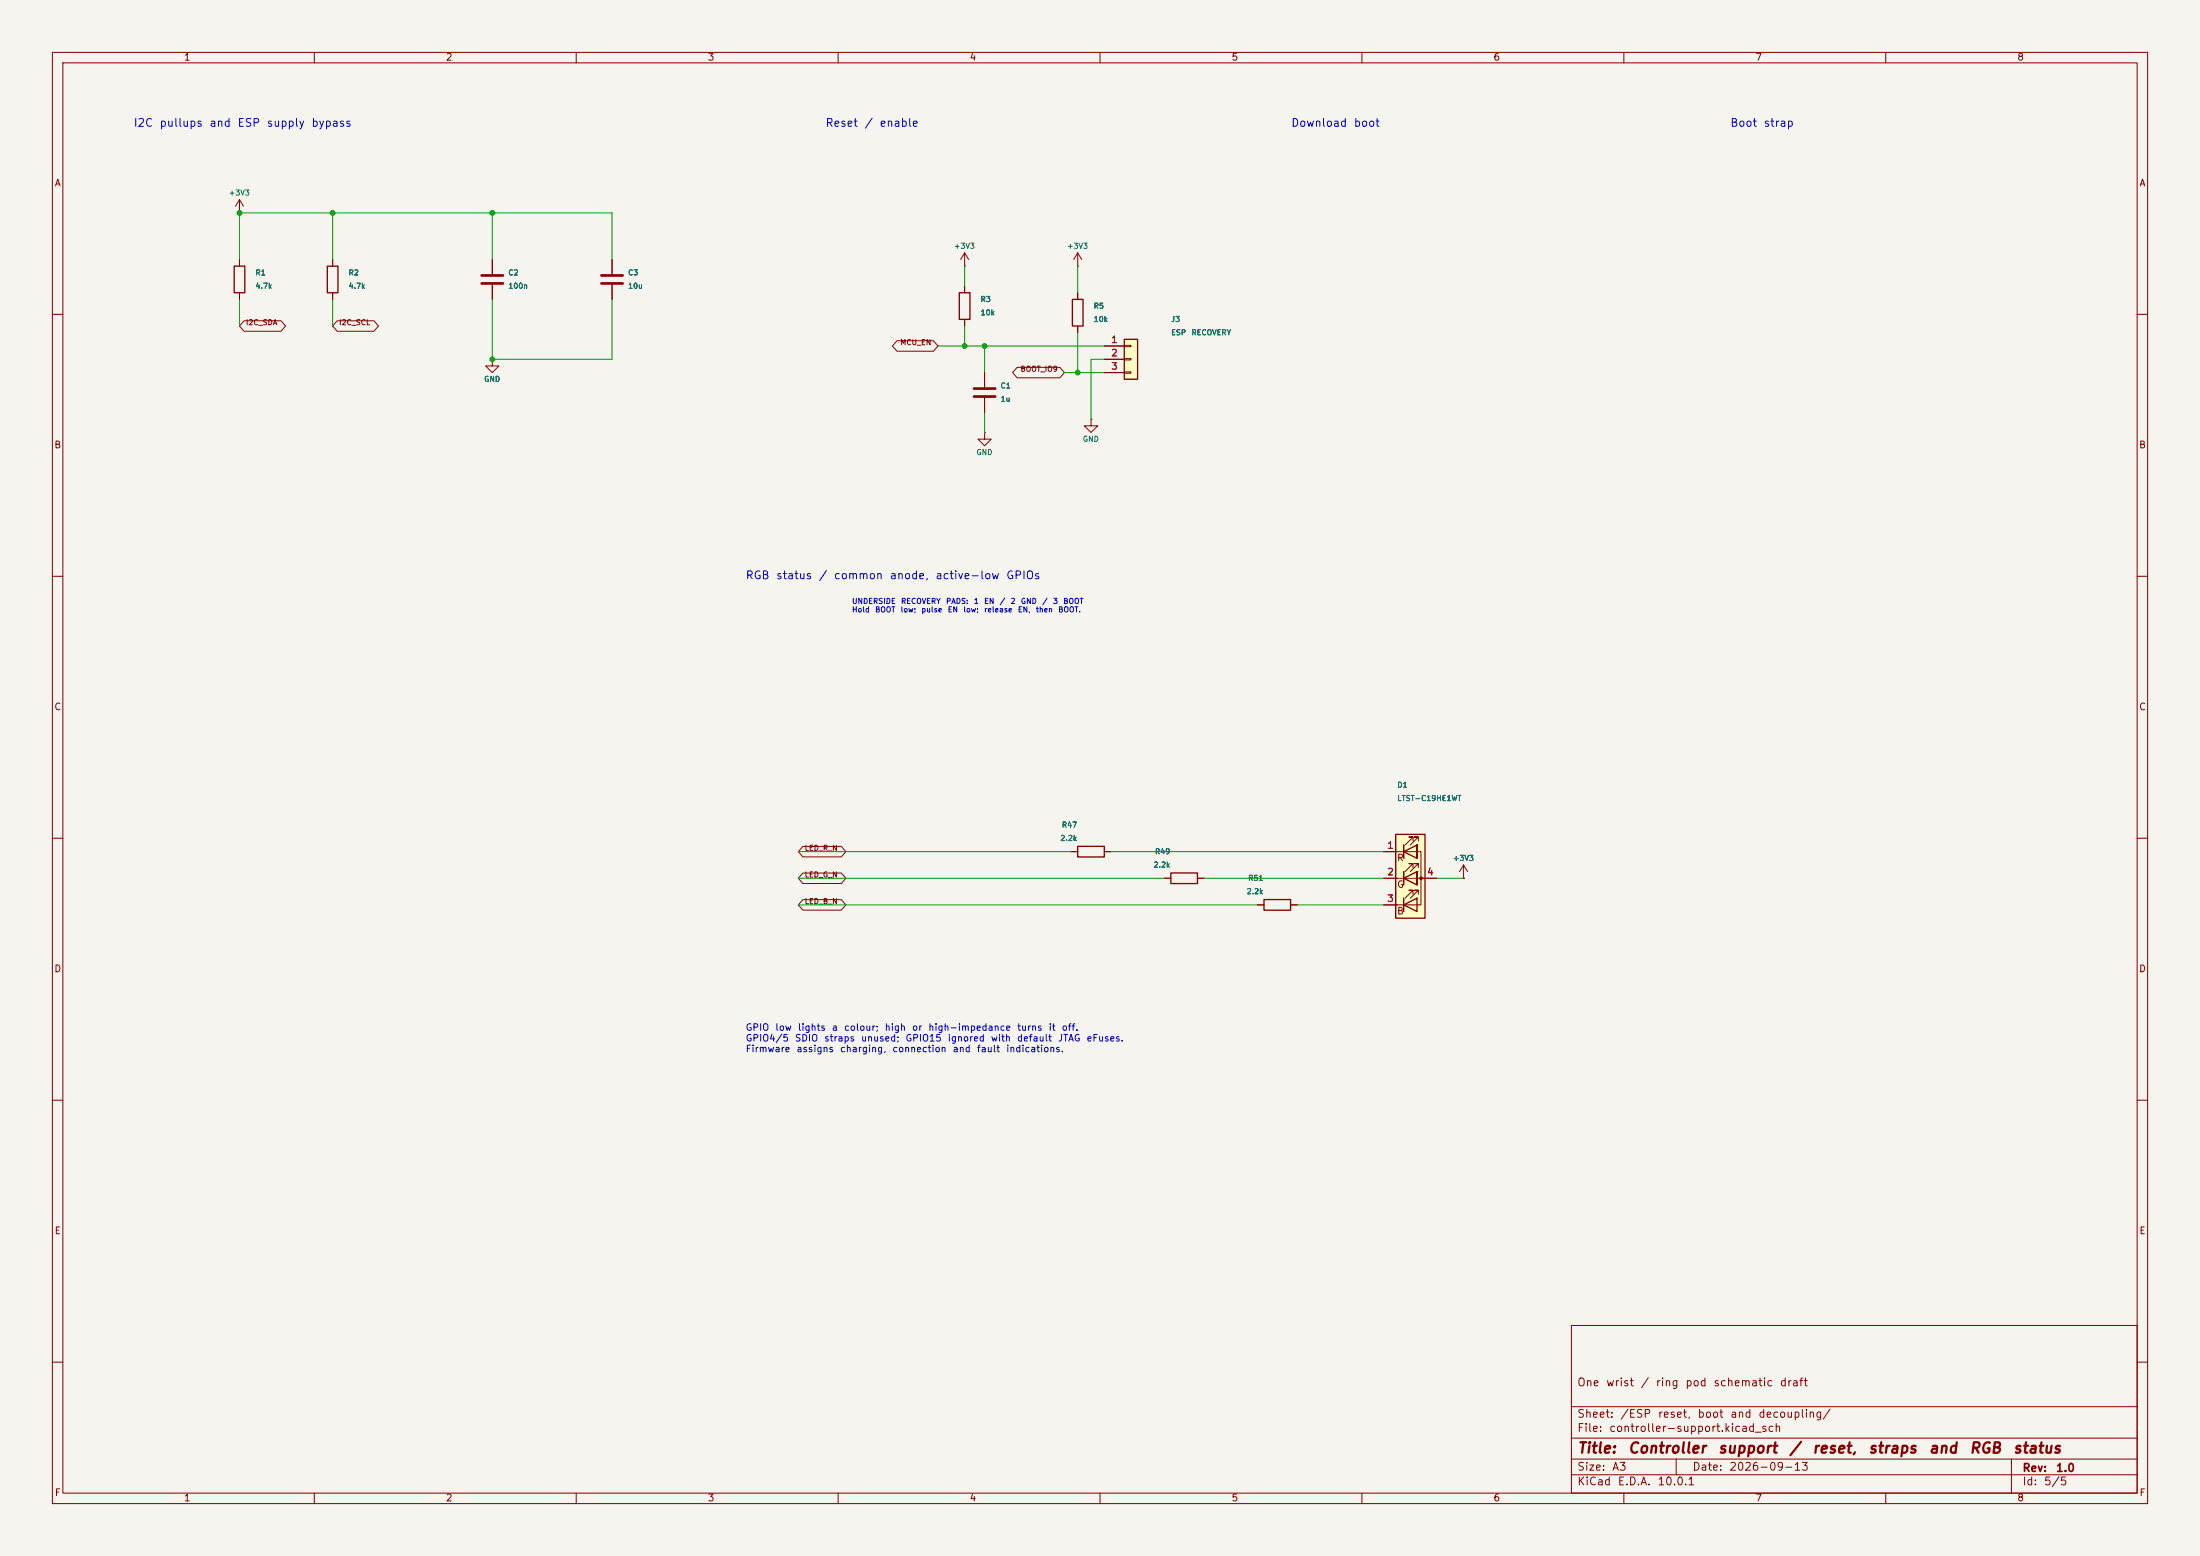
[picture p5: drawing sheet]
(kicad_sch
 (version 20260306)
 (generator "eeschema")
 (generator_version "10.0")
 (paper "A3")
 (title_block
  (title "Controller support / reset, straps and RGB status")
  (date "2026-09-13")
  (rev "1.0")
  (comment 1 "One wrist / ring pod schematic draft"))
 (lib_symbols
  (symbol "Connector_Generic:Conn_01x03"
   (pin_names
    (offset 1.016) (hide yes)) (exclude_from_sim no) (in_bom yes) (on_board yes)
   (in_pos_files yes)
   (duplicate_pin_numbers_are_jumpers no)
   (property "Reference" "J" (at 0 5.08 0) (show_name no) (do_not_autoplace no) (effects (font (size 1.27 1.27))))
   (property "Value" "Conn_01x03" (at 0 -5.08 0) (show_name no) (do_not_autoplace no) (effects (font (size 1.27 1.27))))
   (property "Footprint" "" (at 0 0 0) (show_name no) (do_not_autoplace no) (hide yes) (effects (font (size 1.27 1.27))))
   (property "Datasheet" "" (at 0 0 0) (show_name no) (do_not_autoplace no) (hide yes) (effects (font (size 1.27 1.27))))
   (property "Description" "Generic connector, single row, 01x03, script generated (kicad-library-utils/schlib/autogen/connector/)" (at 0 0 0) (show_name no) (do_not_autoplace no) (hide yes) (effects (font (size 1.27 1.27))))
   (symbol "Conn_01x03_1_1"
    (rectangle (start -1.27 3.81) (end 1.27 -3.81) (stroke (width 0.254) (type default)) (fill (type background)))
    (rectangle (start -1.27 2.667) (end 0 2.413) (stroke (width 0.1524) (type default)) (fill (type none)))
    (rectangle (start -1.27 0.127) (end 0 -0.127) (stroke (width 0.1524) (type default)) (fill (type none)))
    (rectangle (start -1.27 -2.413) (end 0 -2.667) (stroke (width 0.1524) (type default)) (fill (type none)))
    (pin passive line (at -5.08 2.54 0) (length 3.81) (name "Pin_1" (effects (font (size 1.27 1.27)))) (number "1" (effects (font (size 1.27 1.27)))))
    (pin passive line (at -5.08 0 0) (length 3.81) (name "Pin_2" (effects (font (size 1.27 1.27)))) (number "2" (effects (font (size 1.27 1.27)))))
    (pin passive line (at -5.08 -2.54 0) (length 3.81) (name "Pin_3" (effects (font (size 1.27 1.27)))) (number "3" (effects (font (size 1.27 1.27))))))
   (embedded_fonts no))
  (symbol "Device:C"
   (pin_numbers (hide yes))
   (pin_names
    (offset 0.254)) (exclude_from_sim no) (in_bom yes) (on_board yes)
   (in_pos_files yes)
   (duplicate_pin_numbers_are_jumpers no)
   (property "Reference" "C" (at 0.635 2.54 0) (show_name no) (do_not_autoplace no) (effects (font (size 1.27 1.27)) (justify left)))
   (property "Value" "C" (at 0.635 -2.54 0) (show_name no) (do_not_autoplace no) (effects (font (size 1.27 1.27)) (justify left)))
   (property "Footprint" "" (at 0.9652 -3.81 0) (show_name no) (do_not_autoplace no) (hide yes) (effects (font (size 1.27 1.27))))
   (property "Datasheet" "" (at 0 0 0) (show_name no) (do_not_autoplace no) (hide yes) (effects (font (size 1.27 1.27))))
   (property "Description" "Unpolarized capacitor" (at 0 0 0) (show_name no) (do_not_autoplace no) (hide yes) (effects (font (size 1.27 1.27))))
   (symbol "C_0_1"
    (polyline (pts (xy -2.032 0.762) (xy 2.032 0.762)) (stroke (width 0.508) (type default)) (fill (type none)))
    (polyline (pts (xy -2.032 -0.762) (xy 2.032 -0.762)) (stroke (width 0.508) (type default)) (fill (type none))))
   (symbol "C_1_1"
    (pin passive line (at 0 3.81 270) (length 2.794) (name "" (effects (font (size 1.27 1.27)))) (number "1" (effects (font (size 1.27 1.27)))))
    (pin passive line (at 0 -3.81 90) (length 2.794) (name "" (effects (font (size 1.27 1.27)))) (number "2" (effects (font (size 1.27 1.27))))))
   (embedded_fonts no))
  (symbol "Device:LED_RGBA"
   (pin_names
    (offset 0) (hide yes)) (exclude_from_sim no) (in_bom yes) (on_board yes)
   (in_pos_files yes)
   (duplicate_pin_numbers_are_jumpers no)
   (property "Reference" "D" (at 0 9.398 0) (show_name no) (do_not_autoplace no) (effects (font (size 1.27 1.27))))
   (property "Value" "LED_RGBA" (at 0 -8.89 0) (show_name no) (do_not_autoplace no) (effects (font (size 1.27 1.27))))
   (property "Footprint" "" (at 0 -1.27 0) (show_name no) (do_not_autoplace no) (hide yes) (effects (font (size 1.27 1.27))))
   (property "Datasheet" "" (at 0 -1.27 0) (show_name no) (do_not_autoplace no) (hide yes) (effects (font (size 1.27 1.27))))
   (property "Description" "RGB LED, red/green/blue/anode" (at 0 0 0) (show_name no) (do_not_autoplace no) (hide yes) (effects (font (size 1.27 1.27))))
   (symbol "LED_RGBA_0_0"
    (text "R" (at -1.905 3.81 0) (effects (font (size 1.27 1.27))))
    (text "G" (at -1.905 -1.27 0) (effects (font (size 1.27 1.27))))
    (text "B" (at -1.905 -6.35 0) (effects (font (size 1.27 1.27)))))
   (symbol "LED_RGBA_0_1"
    (polyline (pts (xy -1.27 6.35) (xy -1.27 3.81)) (stroke (width 0.254) (type default)) (fill (type none)))
    (polyline (pts (xy -1.27 6.35) (xy -1.27 3.81) (xy -1.27 3.81)) (stroke (width 0) (type default)) (fill (type none)))
    (polyline (pts (xy -1.27 5.08) (xy -2.54 5.08)) (stroke (width 0) (type default)) (fill (type none)))
    (polyline (pts (xy -1.27 5.08) (xy 1.27 5.08)) (stroke (width 0) (type default)) (fill (type none)))
    (polyline (pts (xy -1.27 1.27) (xy -1.27 -1.27)) (stroke (width 0.254) (type default)) (fill (type none)))
    (polyline (pts (xy -1.27 1.27) (xy -1.27 -1.27) (xy -1.27 -1.27)) (stroke (width 0) (type default)) (fill (type none)))
    (polyline (pts (xy -1.27 0) (xy -2.54 0)) (stroke (width 0) (type default)) (fill (type none)))
    (polyline (pts (xy -1.27 -3.81) (xy -1.27 -6.35)) (stroke (width 0.254) (type default)) (fill (type none)))
    (polyline (pts (xy -1.27 -5.08) (xy -2.54 -5.08)) (stroke (width 0) (type default)) (fill (type none)))
    (polyline (pts (xy -1.27 -5.08) (xy 1.27 -5.08)) (stroke (width 0) (type default)) (fill (type none)))
    (polyline (pts (xy -1.016 6.35) (xy 0.508 7.874) (xy -0.254 7.874) (xy 0.508 7.874) (xy 0.508 7.112)) (stroke (width 0) (type default)) (fill (type none)))
    (polyline (pts (xy -1.016 1.27) (xy 0.508 2.794) (xy -0.254 2.794) (xy 0.508 2.794) (xy 0.508 2.032)) (stroke (width 0) (type default)) (fill (type none)))
    (polyline (pts (xy -1.016 -3.81) (xy 0.508 -2.286) (xy -0.254 -2.286) (xy 0.508 -2.286) (xy 0.508 -3.048)) (stroke (width 0) (type default)) (fill (type none)))
    (polyline (pts (xy 0 6.35) (xy 1.524 7.874) (xy 0.762 7.874) (xy 1.524 7.874) (xy 1.524 7.112)) (stroke (width 0) (type default)) (fill (type none)))
    (polyline (pts (xy 0 1.27) (xy 1.524 2.794) (xy 0.762 2.794) (xy 1.524 2.794) (xy 1.524 2.032)) (stroke (width 0) (type default)) (fill (type none)))
    (polyline (pts (xy 0 -3.81) (xy 1.524 -2.286) (xy 0.762 -2.286) (xy 1.524 -2.286) (xy 1.524 -3.048)) (stroke (width 0) (type default)) (fill (type none)))
    (polyline (pts (xy 1.27 6.35) (xy 1.27 3.81) (xy -1.27 5.08) (xy 1.27 6.35)) (stroke (width 0.254) (type default)) (fill (type none)))
    (rectangle (start 1.27 6.35) (end 1.27 6.35) (stroke (width 0) (type default)) (fill (type none)))
    (rectangle (start 1.27 3.81) (end 1.27 6.35) (stroke (width 0) (type default)) (fill (type none)))
    (polyline (pts (xy 1.27 1.27) (xy 1.27 -1.27) (xy -1.27 0) (xy 1.27 1.27)) (stroke (width 0.254) (type default)) (fill (type none)))
    (rectangle (start 1.27 1.27) (end 1.27 1.27) (stroke (width 0) (type default)) (fill (type none)))
    (polyline (pts (xy 1.27 0) (xy -1.27 0)) (stroke (width 0) (type default)) (fill (type none)))
    (polyline (pts (xy 1.27 0) (xy 2.54 0)) (stroke (width 0) (type default)) (fill (type none)))
    (rectangle (start 1.27 -1.27) (end 1.27 1.27) (stroke (width 0) (type default)) (fill (type none)))
    (polyline (pts (xy 1.27 -3.81) (xy 1.27 -6.35) (xy -1.27 -5.08) (xy 1.27 -3.81)) (stroke (width 0.254) (type default)) (fill (type none)))
    (polyline (pts (xy 1.27 -5.08) (xy 2.032 -5.08) (xy 2.032 5.08) (xy 1.27 5.08)) (stroke (width 0) (type default)) (fill (type none)))
    (circle (center 2.032 0) (radius 0.254) (stroke (width 0) (type default)) (fill (type outline)))
    (rectangle (start 2.794 8.382) (end -2.794 -7.62) (stroke (width 0.254) (type default)) (fill (type background))))
   (symbol "LED_RGBA_1_1"
    (pin passive line (at -5.08 5.08 0) (length 2.54) (name "RK" (effects (font (size 1.27 1.27)))) (number "1" (effects (font (size 1.27 1.27)))))
    (pin passive line (at -5.08 0 0) (length 2.54) (name "GK" (effects (font (size 1.27 1.27)))) (number "2" (effects (font (size 1.27 1.27)))))
    (pin passive line (at -5.08 -5.08 0) (length 2.54) (name "BK" (effects (font (size 1.27 1.27)))) (number "3" (effects (font (size 1.27 1.27)))))
    (pin passive line (at 5.08 0 180) (length 2.54) (name "A" (effects (font (size 1.27 1.27)))) (number "4" (effects (font (size 1.27 1.27))))))
   (embedded_fonts no))
  (symbol "Device:R"
   (pin_numbers (hide yes))
   (pin_names
    (offset 0)) (exclude_from_sim no) (in_bom yes) (on_board yes)
   (in_pos_files yes)
   (duplicate_pin_numbers_are_jumpers no)
   (property "Reference" "R" (at 2.032 0 90) (show_name no) (do_not_autoplace no) (effects (font (size 1.27 1.27))))
   (property "Value" "R" (at 0 0 90) (show_name no) (do_not_autoplace no) (effects (font (size 1.27 1.27))))
   (property "Footprint" "" (at -1.778 0 90) (show_name no) (do_not_autoplace no) (hide yes) (effects (font (size 1.27 1.27))))
   (property "Datasheet" "" (at 0 0 0) (show_name no) (do_not_autoplace no) (hide yes) (effects (font (size 1.27 1.27))))
   (property "Description" "Resistor" (at 0 0 0) (show_name no) (do_not_autoplace no) (hide yes) (effects (font (size 1.27 1.27))))
   (symbol "R_0_1"
    (rectangle (start -1.016 -2.54) (end 1.016 2.54) (stroke (width 0.254) (type default)) (fill (type none))))
   (symbol "R_1_1"
    (pin passive line (at 0 3.81 270) (length 1.27) (name "" (effects (font (size 1.27 1.27)))) (number "1" (effects (font (size 1.27 1.27)))))
    (pin passive line (at 0 -3.81 90) (length 1.27) (name "" (effects (font (size 1.27 1.27)))) (number "2" (effects (font (size 1.27 1.27))))))
   (embedded_fonts no))
  (symbol "Switch:SW_Push"
   (pin_numbers (hide yes))
   (pin_names
    (offset 1.016) (hide yes)) (exclude_from_sim no) (in_bom yes) (on_board yes)
   (in_pos_files yes)
   (duplicate_pin_numbers_are_jumpers no)
   (property "Reference" "SW" (at 1.27 2.54 0) (show_name no) (do_not_autoplace no) (effects (font (size 1.27 1.27)) (justify left)))
   (property "Value" "SW_Push" (at 0 -1.524 0) (show_name no) (do_not_autoplace no) (effects (font (size 1.27 1.27))))
   (property "Footprint" "" (at 0 5.08 0) (show_name no) (do_not_autoplace no) (hide yes) (effects (font (size 1.27 1.27))))
   (property "Datasheet" "" (at 0 5.08 0) (show_name no) (do_not_autoplace no) (hide yes) (effects (font (size 1.27 1.27))))
   (property "Description" "Push button switch, generic, two pins" (at 0 0 0) (show_name no) (do_not_autoplace no) (hide yes) (effects (font (size 1.27 1.27))))
   (symbol "SW_Push_0_1"
    (circle (center -2.032 0) (radius 0.508) (stroke (width 0) (type default)) (fill (type none)))
    (polyline (pts (xy 0 1.27) (xy 0 3.048)) (stroke (width 0) (type default)) (fill (type none)))
    (circle (center 2.032 0) (radius 0.508) (stroke (width 0) (type default)) (fill (type none)))
    (polyline (pts (xy 2.54 1.27) (xy -2.54 1.27)) (stroke (width 0) (type default)) (fill (type none)))
    (pin passive line (at -5.08 0 0) (length 2.54) (name "1" (effects (font (size 1.27 1.27)))) (number "1" (effects (font (size 1.27 1.27)))))
    (pin passive line (at 5.08 0 180) (length 2.54) (name "2" (effects (font (size 1.27 1.27)))) (number "2" (effects (font (size 1.27 1.27))))))
   (embedded_fonts no))
  (symbol "power:+3V3"
   (power global)
   (pin_numbers (hide yes))
   (pin_names
    (offset 0) (hide yes)) (exclude_from_sim no) (in_bom yes) (on_board yes)
   (in_pos_files yes)
   (duplicate_pin_numbers_are_jumpers no)
   (property "Reference" "#PWR" (at 0 -3.81 0) (show_name no) (do_not_autoplace no) (hide yes) (effects (font (size 1.27 1.27))))
   (property "Value" "+3V3" (at 0 3.556 0) (show_name no) (do_not_autoplace no) (effects (font (size 1.27 1.27))))
   (property "Footprint" "" (at 0 0 0) (show_name no) (do_not_autoplace no) (hide yes) (effects (font (size 1.27 1.27))))
   (property "Datasheet" "" (at 0 0 0) (show_name no) (do_not_autoplace no) (hide yes) (effects (font (size 1.27 1.27))))
   (property "Description" "Power symbol creates a global label with name \"+3V3\"" (at 0 0 0) (show_name no) (do_not_autoplace no) (hide yes) (effects (font (size 1.27 1.27))))
   (symbol "+3V3_0_1"
    (polyline (pts (xy -0.762 1.27) (xy 0 2.54)) (stroke (width 0) (type default)) (fill (type none)))
    (polyline (pts (xy 0 2.54) (xy 0.762 1.27)) (stroke (width 0) (type default)) (fill (type none)))
    (polyline (pts (xy 0 0) (xy 0 2.54)) (stroke (width 0) (type default)) (fill (type none))))
   (symbol "+3V3_1_1"
    (pin power_in line (at 0 0 90) (length 0) (name "" (effects (font (size 1.27 1.27)))) (number "1" (effects (font (size 1.27 1.27))))))
   (embedded_fonts no))
  (symbol "power:GND"
   (power global)
   (pin_numbers (hide yes))
   (pin_names
    (offset 0) (hide yes)) (exclude_from_sim no) (in_bom yes) (on_board yes)
   (in_pos_files yes)
   (duplicate_pin_numbers_are_jumpers no)
   (property "Reference" "#PWR" (at 0 -6.35 0) (show_name no) (do_not_autoplace no) (hide yes) (effects (font (size 1.27 1.27))))
   (property "Value" "GND" (at 0 -3.81 0) (show_name no) (do_not_autoplace no) (effects (font (size 1.27 1.27))))
   (property "Footprint" "" (at 0 0 0) (show_name no) (do_not_autoplace no) (hide yes) (effects (font (size 1.27 1.27))))
   (property "Datasheet" "" (at 0 0 0) (show_name no) (do_not_autoplace no) (hide yes) (effects (font (size 1.27 1.27))))
   (property "Description" "Power symbol creates a global label with name \"GND\" , ground" (at 0 0 0) (show_name no) (do_not_autoplace no) (hide yes) (effects (font (size 1.27 1.27))))
   (symbol "GND_0_1"
    (polyline (pts (xy 0 0) (xy 0 -1.27) (xy 1.27 -1.27) (xy 0 -2.54) (xy -1.27 -1.27) (xy 0 -1.27)) (stroke (width 0) (type default)) (fill (type none))))
   (symbol "GND_1_1"
    (pin power_in line (at 0 0 270) (length 0) (name "" (effects (font (size 1.27 1.27)))) (number "1" (effects (font (size 1.27 1.27))))))
   (embedded_fonts no)))
 (text "RGB status / common anode, active-low GPIOs"
  (exclude_from_sim no)
  (at 142.24 109.22 0)
  (effects (font (size 1.5 1.5)) (justify left top)))
 (text "I2C pullups and ESP supply bypass"
  (exclude_from_sim no)
  (at 25.4 22.86 0)
  (effects (font (size 1.5 1.5)) (justify left top)))
 (text "Boot strap"
  (exclude_from_sim no)
  (at 330.2 22.86 0)
  (effects (font (size 1.5 1.5)) (justify left top)))
 (text "UNDERSIDE RECOVERY PADS: 1 EN / 2 GND / 3 BOOT\nHold BOOT low; pulse EN low; release EN, then BOOT."
  (exclude_from_sim no)
  (at 162.56 114.3 0)
  (effects (font (size 1 1)) (justify left top)))
 (text "GPIO low lights a colour; high or high-impedance turns it off.\nGPIO4/5 SDIO straps unused; GPIO15 ignored with default JTAG eFuses.\nFirmware assigns charging, connection and fault indications."
  (exclude_from_sim no)
  (at 142.24 195.58 0)
  (effects (font (size 1.27 1.27)) (justify left top)))
 (text "Reset / enable"
  (exclude_from_sim no)
  (at 157.48 22.86 0)
  (effects (font (size 1.5 1.5)) (justify left top)))
 (text "Download boot"
  (exclude_from_sim no)
  (at 246.38 22.86 0)
  (effects (font (size 1.5 1.5)) (justify left top)))
 (junction
  (at 93.98 40.64)
  (diameter 0)
  (color 0 0 0 0))
 (junction
  (at 184.15 66.04)
  (diameter 0)
  (color 0 0 0 0))
 (junction
  (at 63.5 40.64)
  (diameter 0)
  (color 0 0 0 0))
 (junction
  (at 187.96 66.04)
  (diameter 0)
  (color 0 0 0 0))
 (junction
  (at 205.74 71.12)
  (diameter 0)
  (color 0 0 0 0))
 (junction
  (at 45.72 40.64)
  (diameter 0)
  (color 0 0 0 0))
 (junction
  (at 93.98 68.58)
  (diameter 0)
  (color 0 0 0 0))
 (wire
  (pts (xy 247.65 172.72) (xy 264.16 172.72))
  (stroke (width 0) (type default)))
 (wire
  (pts (xy 45.72 49.53) (xy 45.72 40.64))
  (stroke (width 0) (type default)))
 (wire
  (pts (xy 205.74 55.88) (xy 205.74 50.8))
  (stroke (width 0) (type default)))
 (wire
  (pts (xy 63.5 49.53) (xy 63.5 40.64))
  (stroke (width 0) (type default)))
 (wire
  (pts (xy 45.72 40.64) (xy 63.5 40.64))
  (stroke (width 0) (type default)))
 (wire
  (pts (xy 222.25 167.64) (xy 152.4 167.64))
  (stroke (width 0) (type default)))
 (wire
  (pts (xy 229.87 167.64) (xy 264.16 167.64))
  (stroke (width 0) (type default)))
 (wire
  (pts (xy 274.32 167.64) (xy 279.4 167.64))
  (stroke (width 0) (type default)))
 (wire
  (pts (xy 63.5 40.64) (xy 93.98 40.64))
  (stroke (width 0) (type default)))
 (wire
  (pts (xy 205.74 71.12) (xy 210.82 71.12))
  (stroke (width 0) (type default)))
 (wire
  (pts (xy 116.84 57.15) (xy 116.84 68.58))
  (stroke (width 0) (type default)))
 (wire
  (pts (xy 93.98 68.58) (xy 116.84 68.58))
  (stroke (width 0) (type default)))
 (wire
  (pts (xy 204.47 162.56) (xy 152.4 162.56))
  (stroke (width 0) (type default)))
 (wire
  (pts (xy 45.72 57.15) (xy 45.72 62.23))
  (stroke (width 0) (type default)))
 (wire
  (pts (xy 63.5 57.15) (xy 63.5 62.23))
  (stroke (width 0) (type default)))
 (wire
  (pts (xy 184.15 62.23) (xy 184.15 66.04))
  (stroke (width 0) (type default)))
 (wire
  (pts (xy 240.03 172.72) (xy 152.4 172.72))
  (stroke (width 0) (type default)))
 (wire
  (pts (xy 203.2 71.12) (xy 205.74 71.12))
  (stroke (width 0) (type default)))
 (wire
  (pts (xy 208.28 68.58) (xy 208.28 80.01))
  (stroke (width 0) (type default)))
 (wire
  (pts (xy 93.98 40.64) (xy 116.84 40.64))
  (stroke (width 0) (type default)))
 (wire
  (pts (xy 184.15 66.04) (xy 210.82 66.04))
  (stroke (width 0) (type default)))
 (wire
  (pts (xy 184.15 54.61) (xy 184.15 50.8))
  (stroke (width 0) (type default)))
 (wire
  (pts (xy 210.82 68.58) (xy 208.28 68.58))
  (stroke (width 0) (type default)))
 (wire
  (pts (xy 205.74 63.5) (xy 205.74 71.12))
  (stroke (width 0) (type default)))
 (wire
  (pts (xy 187.96 66.04) (xy 187.96 71.12))
  (stroke (width 0) (type default)))
 (wire
  (pts (xy 187.96 78.74) (xy 187.96 82.55))
  (stroke (width 0) (type default)))
 (wire
  (pts (xy 93.98 49.53) (xy 93.98 40.64))
  (stroke (width 0) (type default)))
 (wire
  (pts (xy 116.84 49.53) (xy 116.84 40.64))
  (stroke (width 0) (type default)))
 (wire
  (pts (xy 212.09 162.56) (xy 264.16 162.56))
  (stroke (width 0) (type default)))
 (wire
  (pts (xy 179.07 66.04) (xy 184.15 66.04))
  (stroke (width 0) (type default)))
 (wire
  (pts (xy 93.98 57.15) (xy 93.98 68.58))
  (stroke (width 0) (type default)))
 (global_label "MCU_EN"
  (shape bidirectional)
  (at 179.07 66.04 180)
  (effects (font (size 1 1)) (justify right bottom))
  (property "Intersheetrefs" "${INTERSHEET_REFS}" (at 179.07 66.04 0) (hide yes) (show_name no) (do_not_autoplace no) (effects (font (size 1.27 1.27)) (justify left))))
 (global_label "I2C_SDA"
  (shape bidirectional)
  (at 45.72 62.23 0)
  (effects (font (size 1 1)) (justify left bottom))
  (property "Intersheetrefs" "${INTERSHEET_REFS}" (at 45.72 62.23 0) (hide yes) (show_name no) (do_not_autoplace no) (effects (font (size 1.27 1.27)))))
 (global_label "I2C_SCL"
  (shape bidirectional)
  (at 63.5 62.23 0)
  (effects (font (size 1 1)) (justify left bottom))
  (property "Intersheetrefs" "${INTERSHEET_REFS}" (at 63.5 62.23 0) (hide yes) (show_name no) (do_not_autoplace no) (effects (font (size 1.27 1.27)))))
 (global_label "LED_B_N"
  (shape bidirectional)
  (at 152.4 172.72 0)
  (effects (font (size 1 1)) (justify left bottom))
  (property "Intersheetrefs" "${INTERSHEET_REFS}" (at 152.4 172.72 0) (hide yes) (show_name no) (do_not_autoplace no) (effects (font (size 1.27 1.27)))))
 (global_label "LED_R_N"
  (shape bidirectional)
  (at 152.4 162.56 0)
  (effects (font (size 1 1)) (justify left bottom))
  (property "Intersheetrefs" "${INTERSHEET_REFS}" (at 152.4 162.56 0) (hide yes) (show_name no) (do_not_autoplace no) (effects (font (size 1.27 1.27)))))
 (global_label "LED_G_N"
  (shape bidirectional)
  (at 152.4 167.64 0)
  (effects (font (size 1 1)) (justify left bottom))
  (property "Intersheetrefs" "${INTERSHEET_REFS}" (at 152.4 167.64 0) (hide yes) (show_name no) (do_not_autoplace no) (effects (font (size 1.27 1.27)))))
 (global_label "BOOT_IO9"
  (shape bidirectional)
  (at 203.2 71.12 180)
  (effects (font (size 1 1)) (justify right bottom))
  (property "Intersheetrefs" "${INTERSHEET_REFS}" (at 203.2 71.12 0) (hide yes) (show_name no) (do_not_autoplace no) (effects (font (size 1.27 1.27)) (justify left))))
 (symbol
  (lib_id "power:GND")
  (at 208.28 80.01 0)
  (unit 1)
  (body_style 1)
  (exclude_from_sim no)
  (in_bom no)
  (on_board yes)
  (in_pos_files yes)
  (dnp no)
  (property "Reference" "#PWR030016" (at 208.28 80.01 0) (hide yes) (show_name no) (do_not_autoplace no) (effects (font (size 1 1))))
  (property "Value" "GND" (at 208.28 83.82 0) (show_name no) (do_not_autoplace no) (effects (font (size 1 1))))
  (property "Footprint" "" (at 208.28 80.01 0) (show_name no) (do_not_autoplace no) (effects (font (size 1.27 1.27))))
  (property "Datasheet" "" (at 208.28 80.01 0) (show_name no) (do_not_autoplace no) (effects (font (size 1.27 1.27))))
  (property "Description" "" (at 208.28 80.01 0) (show_name no) (do_not_autoplace no) (effects (font (size 1.27 1.27))))
  (pin "1"))
 (symbol
  (lib_id "Device:C")
  (at 93.98 53.34 0)
  (unit 1)
  (body_style 1)
  (exclude_from_sim no)
  (in_bom yes)
  (on_board yes)
  (in_pos_files yes)
  (dnp no)
  (property "Reference" "C2" (at 96.98 52.07 0) (show_name no) (do_not_autoplace no) (effects (font (size 1 1)) (justify left)))
  (property "Value" "100n" (at 96.98 54.61 0) (show_name no) (do_not_autoplace no) (effects (font (size 1 1)) (justify left)))
  (property "Footprint" "Capacitor_SMD:C_0402_1005Metric" (at 44.45 115.57 0) (hide yes) (show_name no) (do_not_autoplace no) (effects (font (size 1 1))))
  (property "Datasheet" "" (at 44.45 115.57 0) (hide yes) (show_name no) (do_not_autoplace no) (effects (font (size 1 1))))
  (property "Description" "" (at 40.64 114.3 0) (show_name no) (do_not_autoplace no) (effects (font (size 1.27 1.27))))
  (pin "1")
  (pin "2"))
 (symbol
  (lib_id "Device:R")
  (at 45.72 53.34 0)
  (unit 1)
  (body_style 1)
  (exclude_from_sim no)
  (in_bom yes)
  (on_board yes)
  (in_pos_files yes)
  (dnp no)
  (property "Reference" "R1" (at 48.72 52.07 0) (show_name no) (do_not_autoplace no) (effects (font (size 1 1)) (justify left)))
  (property "Value" "4.7k" (at 48.72 54.61 0) (show_name no) (do_not_autoplace no) (effects (font (size 1 1)) (justify left)))
  (property "Footprint" "Resistor_SMD:R_0402_1005Metric" (at 44.45 64.77 0) (hide yes) (show_name no) (do_not_autoplace no) (effects (font (size 1 1))))
  (property "Datasheet" "" (at 44.45 64.77 0) (hide yes) (show_name no) (do_not_autoplace no) (effects (font (size 1 1))))
  (property "Description" "" (at 40.64 63.5 0) (show_name no) (do_not_autoplace no) (effects (font (size 1.27 1.27))))
  (pin "1")
  (pin "2"))
 (symbol
  (lib_id "Device:R")
  (at 63.5 53.34 0)
  (unit 1)
  (body_style 1)
  (exclude_from_sim no)
  (in_bom yes)
  (on_board yes)
  (in_pos_files yes)
  (dnp no)
  (property "Reference" "R2" (at 66.5 52.07 0) (show_name no) (do_not_autoplace no) (effects (font (size 1 1)) (justify left)))
  (property "Value" "4.7k" (at 66.5 54.61 0) (show_name no) (do_not_autoplace no) (effects (font (size 1 1)) (justify left)))
  (property "Footprint" "Resistor_SMD:R_0402_1005Metric" (at 95.25 64.77 0) (hide yes) (show_name no) (do_not_autoplace no) (effects (font (size 1 1))))
  (property "Datasheet" "" (at 95.25 64.77 0) (hide yes) (show_name no) (do_not_autoplace no) (effects (font (size 1 1))))
  (property "Description" "" (at 91.44 63.5 0) (show_name no) (do_not_autoplace no) (effects (font (size 1.27 1.27))))
  (pin "1")
  (pin "2"))
 (symbol
  (lib_id "power:GND")
  (at 187.96 82.55 0)
  (unit 1)
  (body_style 1)
  (exclude_from_sim no)
  (in_bom no)
  (on_board yes)
  (in_pos_files yes)
  (dnp no)
  (property "Reference" "#PWR30014" (at 187.96 82.55 0) (hide yes) (show_name no) (do_not_autoplace no) (effects (font (size 1 1))))
  (property "Value" "GND" (at 187.96 86.36 0) (show_name no) (do_not_autoplace no) (effects (font (size 1 1))))
  (property "Footprint" "" (at 187.96 82.55 0) (show_name no) (do_not_autoplace no) (effects (font (size 1.27 1.27))))
  (property "Datasheet" "" (at 187.96 82.55 0) (show_name no) (do_not_autoplace no) (effects (font (size 1.27 1.27))))
  (property "Description" "" (at 187.96 82.55 0) (show_name no) (do_not_autoplace no) (effects (font (size 1.27 1.27))))
  (pin "1"))
 (symbol
  (lib_id "Device:R")
  (at 226.06 167.64 90)
  (unit 1)
  (body_style 1)
  (exclude_from_sim no)
  (in_bom yes)
  (on_board yes)
  (in_pos_files yes)
  (dnp no)
  (property "Reference" "R49" (at 223.52 162.56 90) (show_name no) (do_not_autoplace no) (effects (font (size 1 1)) (justify left)))
  (property "Value" "2.2k" (at 223.52 165.1 90) (show_name no) (do_not_autoplace no) (effects (font (size 1 1)) (justify left)))
  (property "Footprint" "Resistor_SMD:R_0402_1005Metric" (at 140.97 215.9 0) (hide yes) (show_name no) (do_not_autoplace no) (effects (font (size 1 1))))
  (property "Datasheet" "" (at 140.97 215.9 0) (hide yes) (show_name no) (do_not_autoplace no) (effects (font (size 1 1))))
  (property "Description" "" (at 144.78 218.44 0) (show_name no) (do_not_autoplace no) (effects (font (size 1.27 1.27))))
  (property "BOM Comments" "Initial per-color current resistor. Select LED MPN and tune brightness; resistor limits channel below 1.6mA at 3.3V even at zero Vf." (at 140.97 215.9 0) (hide yes) (show_name no) (do_not_autoplace no) (effects (font (size 1 1))))
  (pin "1")
  (pin "2"))
 (symbol
  (lib_id "Connector_Generic:Conn_01x03")
  (at 215.9 68.58 0)
  (unit 1)
  (body_style 1)
  (exclude_from_sim no)
  (in_bom no)
  (on_board yes)
  (in_pos_files no)
  (dnp no)
  (property "Reference" "J3" (at 223.52 60.96 0) (show_name no) (do_not_autoplace no) (effects (font (size 1 1)) (justify left)))
  (property "Value" "ESP RECOVERY" (at 223.52 63.5 0) (show_name no) (do_not_autoplace no) (effects (font (size 1 1)) (justify left)))
  (property "Footprint" "HapticBracelet:ESP_Recovery_3Pads_P1.5mm" (at 223.52 60.96 0) (hide yes) (show_name no) (do_not_autoplace no) (effects (font (size 1 1))))
  (property "Datasheet" "" (at 223.52 60.96 0) (hide yes) (show_name no) (do_not_autoplace no) (effects (font (size 1 1))))
  (property "Description" "" (at 215.9 68.58 0) (show_name no) (do_not_autoplace no) (effects (font (size 1.27 1.27))))
  (property "BOM Comments" "Bare underside pads: 1 EN, 2 GND, 3 BOOT/GPIO9. Ground BOOT, pulse EN low, release EN then BOOT to enter ROM download. No connector fitted." (at 223.52 60.96 0) (hide yes) (show_name no) (do_not_autoplace no) (effects (font (size 1 1))))
  (pin "1")
  (pin "2")
  (pin "3"))
 (symbol
  (lib_id "Device:LED_RGBA")
  (at 269.24 167.64 0)
  (unit 1)
  (body_style 1)
  (exclude_from_sim no)
  (in_bom yes)
  (on_board yes)
  (in_pos_files yes)
  (dnp no)
  (property "Reference" "D1" (at 266.7 149.86 0) (show_name no) (do_not_autoplace no) (effects (font (size 1 1)) (justify left)))
  (property "Value" "LTST-C19HE1WT" (at 266.7 152.4 0) (show_name no) (do_not_autoplace no) (effects (font (size 1 1)) (justify left)))
  (property "Footprint" "LED_SMD:LED_LiteOn_LTST-C19HE1WT" (at 276.86 208.28 0) (hide yes) (show_name no) (do_not_autoplace no) (effects (font (size 1 1))))
  (property "Datasheet" "" (at 276.86 208.28 0) (hide yes) (show_name no) (do_not_autoplace no) (effects (font (size 1 1))))
  (property "Description" "" (at 269.24 218.44 0) (show_name no) (do_not_autoplace no) (effects (font (size 1.27 1.27))))
  (property "BOM Comments" "Physical pad numbering checked against manufacturer drawing; prototype placement selected." (at 276.86 208.28 0) (hide yes) (show_name no) (do_not_autoplace no) (effects (font (size 1 1))))
  (property "MPN" "LTST-C19HE1WT" (at 0 0 0) (hide yes) (show_name no) (do_not_autoplace no) (effects (font (size 1 1))))
  (property "Manufacturer" "Lite-On" (at 0 0 0) (hide yes) (show_name no) (do_not_autoplace no) (effects (font (size 1 1))))
  (pin "1")
  (pin "2")
  (pin "3")
  (pin "4"))
 (symbol
  (lib_id "Device:R")
  (at 184.15 58.42 0)
  (unit 1)
  (body_style 1)
  (exclude_from_sim no)
  (in_bom yes)
  (on_board yes)
  (in_pos_files yes)
  (dnp no)
  (property "Reference" "R3" (at 187.15 57.15 0) (show_name no) (do_not_autoplace no) (effects (font (size 1 1)) (justify left)))
  (property "Value" "10k" (at 187.15 59.69 0) (show_name no) (do_not_autoplace no) (effects (font (size 1 1)) (justify left)))
  (property "Footprint" "Resistor_SMD:R_0402_1005Metric" (at 157.48 72.39 0) (hide yes) (show_name no) (do_not_autoplace no) (effects (font (size 1 1))))
  (property "Datasheet" "" (at 157.48 72.39 0) (hide yes) (show_name no) (do_not_autoplace no) (effects (font (size 1 1))))
  (property "Description" "" (at 153.67 71.12 0) (show_name no) (do_not_autoplace no) (effects (font (size 1.27 1.27))))
  (pin "1")
  (pin "2"))
 (symbol
  (lib_id "Device:R")
  (at 243.84 172.72 90)
  (unit 1)
  (body_style 1)
  (exclude_from_sim no)
  (in_bom yes)
  (on_board yes)
  (in_pos_files yes)
  (dnp no)
  (property "Reference" "R51" (at 241.3 167.64 90) (show_name no) (do_not_autoplace no) (effects (font (size 1 1)) (justify left)))
  (property "Value" "2.2k" (at 241.3 170.18 90) (show_name no) (do_not_autoplace no) (effects (font (size 1 1)) (justify left)))
  (property "Footprint" "Resistor_SMD:R_0402_1005Metric" (at 140.97 238.76 0) (hide yes) (show_name no) (do_not_autoplace no) (effects (font (size 1 1))))
  (property "Datasheet" "" (at 140.97 238.76 0) (hide yes) (show_name no) (do_not_autoplace no) (effects (font (size 1 1))))
  (property "Description" "" (at 144.78 241.3 0) (show_name no) (do_not_autoplace no) (effects (font (size 1.27 1.27))))
  (property "BOM Comments" "Initial per-color current resistor. Select LED MPN and tune brightness; resistor limits channel below 1.6mA at 3.3V even at zero Vf." (at 140.97 238.76 0) (hide yes) (show_name no) (do_not_autoplace no) (effects (font (size 1 1))))
  (pin "1")
  (pin "2"))
 (symbol
  (lib_id "power:+3V3")
  (at 279.4 167.64 0)
  (unit 1)
  (body_style 1)
  (exclude_from_sim no)
  (in_bom no)
  (on_board yes)
  (in_pos_files yes)
  (dnp no)
  (property "Reference" "#PWR30019" (at 279.4 167.64 0) (hide yes) (show_name no) (do_not_autoplace no) (effects (font (size 1 1))))
  (property "Value" "+3V3" (at 279.4 163.83 0) (show_name no) (do_not_autoplace no) (effects (font (size 1 1))))
  (property "Footprint" "" (at 279.4 167.64 0) (show_name no) (do_not_autoplace no) (effects (font (size 1.27 1.27))))
  (property "Datasheet" "" (at 279.4 167.64 0) (show_name no) (do_not_autoplace no) (effects (font (size 1.27 1.27))))
  (property "Description" "" (at 279.4 167.64 0) (show_name no) (do_not_autoplace no) (effects (font (size 1.27 1.27))))
  (pin "1"))
 (symbol
  (lib_id "Device:C")
  (at 187.96 74.93 0)
  (unit 1)
  (body_style 1)
  (exclude_from_sim no)
  (in_bom yes)
  (on_board yes)
  (in_pos_files yes)
  (dnp no)
  (property "Reference" "C1" (at 190.96 73.66 0) (show_name no) (do_not_autoplace no) (effects (font (size 1 1)) (justify left)))
  (property "Value" "1u" (at 190.96 76.2 0) (show_name no) (do_not_autoplace no) (effects (font (size 1 1)) (justify left)))
  (property "Footprint" "Capacitor_SMD:C_0402_1005Metric" (at 191.77 64.77 0) (hide yes) (show_name no) (do_not_autoplace no) (effects (font (size 1 1))))
  (property "Datasheet" "" (at 191.77 64.77 0) (hide yes) (show_name no) (do_not_autoplace no) (effects (font (size 1 1))))
  (property "Description" "" (at 187.96 63.5 0) (show_name no) (do_not_autoplace no) (effects (font (size 1.27 1.27))))
  (pin "1")
  (pin "2"))
 (symbol
  (lib_id "Device:R")
  (at 208.28 162.56 90)
  (unit 1)
  (body_style 1)
  (exclude_from_sim no)
  (in_bom yes)
  (on_board yes)
  (in_pos_files yes)
  (dnp no)
  (property "Reference" "R47" (at 205.74 157.48 90) (show_name no) (do_not_autoplace no) (effects (font (size 1 1)) (justify left)))
  (property "Value" "2.2k" (at 205.74 160.02 90) (show_name no) (do_not_autoplace no) (effects (font (size 1 1)) (justify left)))
  (property "Footprint" "Resistor_SMD:R_0402_1005Metric" (at 140.97 193.04 0) (hide yes) (show_name no) (do_not_autoplace no) (effects (font (size 1 1))))
  (property "Datasheet" "" (at 140.97 193.04 0) (hide yes) (show_name no) (do_not_autoplace no) (effects (font (size 1 1))))
  (property "Description" "" (at 144.78 195.58 0) (show_name no) (do_not_autoplace no) (effects (font (size 1.27 1.27))))
  (property "BOM Comments" "Initial per-color current resistor. Select LED MPN and tune brightness; resistor limits channel below 1.6mA at 3.3V even at zero Vf." (at 140.97 193.04 0) (hide yes) (show_name no) (do_not_autoplace no) (effects (font (size 1 1))))
  (pin "1")
  (pin "2"))
 (symbol
  (lib_id "Device:C")
  (at 116.84 53.34 0)
  (unit 1)
  (body_style 1)
  (exclude_from_sim no)
  (in_bom yes)
  (on_board yes)
  (in_pos_files yes)
  (dnp no)
  (property "Reference" "C3" (at 119.84 52.07 0) (show_name no) (do_not_autoplace no) (effects (font (size 1 1)) (justify left)))
  (property "Value" "10u" (at 119.84 54.61 0) (show_name no) (do_not_autoplace no) (effects (font (size 1 1)) (justify left)))
  (property "Footprint" "Capacitor_SMD:C_0805_2012Metric" (at 95.25 115.57 0) (hide yes) (show_name no) (do_not_autoplace no) (effects (font (size 1 1))))
  (property "Datasheet" "" (at 95.25 115.57 0) (hide yes) (show_name no) (do_not_autoplace no) (effects (font (size 1 1))))
  (property "Description" "" (at 91.44 114.3 0) (show_name no) (do_not_autoplace no) (effects (font (size 1.27 1.27))))
  (pin "1")
  (pin "2"))
 (symbol
  (lib_id "power:+3V3")
  (at 45.72 40.64 0)
  (unit 1)
  (body_style 1)
  (exclude_from_sim no)
  (in_bom no)
  (on_board yes)
  (in_pos_files yes)
  (dnp no)
  (property "Reference" "#PWR30011" (at 45.72 40.64 0) (hide yes) (show_name no) (do_not_autoplace no) (effects (font (size 1 1))))
  (property "Value" "+3V3" (at 45.72 36.83 0) (show_name no) (do_not_autoplace no) (effects (font (size 1 1))))
  (property "Footprint" "" (at 45.72 40.64 0) (show_name no) (do_not_autoplace no) (effects (font (size 1.27 1.27))))
  (property "Datasheet" "" (at 45.72 40.64 0) (show_name no) (do_not_autoplace no) (effects (font (size 1.27 1.27))))
  (property "Description" "" (at 45.72 40.64 0) (show_name no) (do_not_autoplace no) (effects (font (size 1.27 1.27))))
  (pin "1"))
 (symbol
  (lib_id "power:+3V3")
  (at 205.74 50.8 0)
  (unit 1)
  (body_style 1)
  (exclude_from_sim no)
  (in_bom no)
  (on_board yes)
  (in_pos_files yes)
  (dnp no)
  (property "Reference" "#PWR030015" (at 205.74 50.8 0) (hide yes) (show_name no) (do_not_autoplace no) (effects (font (size 1 1))))
  (property "Value" "+3V3" (at 205.74 46.99 0) (show_name no) (do_not_autoplace no) (effects (font (size 1 1))))
  (property "Footprint" "" (at 205.74 50.8 0) (show_name no) (do_not_autoplace no) (effects (font (size 1.27 1.27))))
  (property "Datasheet" "" (at 205.74 50.8 0) (show_name no) (do_not_autoplace no) (effects (font (size 1.27 1.27))))
  (property "Description" "" (at 205.74 50.8 0) (show_name no) (do_not_autoplace no) (effects (font (size 1.27 1.27))))
  (pin "1"))
 (symbol
  (lib_id "power:GND")
  (at 93.98 68.58 0)
  (unit 1)
  (body_style 1)
  (exclude_from_sim no)
  (in_bom no)
  (on_board yes)
  (in_pos_files yes)
  (dnp no)
  (property "Reference" "#PWR30012" (at 93.98 68.58 0) (hide yes) (show_name no) (do_not_autoplace no) (effects (font (size 1 1))))
  (property "Value" "GND" (at 93.98 72.39 0) (show_name no) (do_not_autoplace no) (effects (font (size 1 1))))
  (property "Footprint" "" (at 93.98 68.58 0) (show_name no) (do_not_autoplace no) (effects (font (size 1.27 1.27))))
  (property "Datasheet" "" (at 93.98 68.58 0) (show_name no) (do_not_autoplace no) (effects (font (size 1.27 1.27))))
  (property "Description" "" (at 93.98 68.58 0) (show_name no) (do_not_autoplace no) (effects (font (size 1.27 1.27))))
  (pin "1"))
 (symbol
  (lib_id "Device:R")
  (at 205.74 59.69 0)
  (unit 1)
  (body_style 1)
  (exclude_from_sim no)
  (in_bom yes)
  (on_board yes)
  (in_pos_files yes)
  (dnp no)
  (property "Reference" "R5" (at 208.74 58.42 0) (show_name no) (do_not_autoplace no) (effects (font (size 1 1)) (justify left)))
  (property "Value" "10k" (at 208.74 60.96 0) (show_name no) (do_not_autoplace no) (effects (font (size 1 1)) (justify left)))
  (property "Footprint" "Resistor_SMD:R_0402_1005Metric" (at 240.03 73.66 0) (hide yes) (show_name no) (do_not_autoplace no) (effects (font (size 1 1))))
  (property "Datasheet" "" (at 240.03 73.66 0) (hide yes) (show_name no) (do_not_autoplace no) (effects (font (size 1 1))))
  (property "Description" "" (at 236.22 72.39 0) (show_name no) (do_not_autoplace no) (effects (font (size 1.27 1.27))))
  (pin "1")
  (pin "2"))
 (symbol
  (lib_id "power:+3V3")
  (at 184.15 50.8 0)
  (unit 1)
  (body_style 1)
  (exclude_from_sim no)
  (in_bom no)
  (on_board yes)
  (in_pos_files yes)
  (dnp no)
  (property "Reference" "#PWR30013" (at 184.15 50.8 0) (hide yes) (show_name no) (do_not_autoplace no) (effects (font (size 1 1))))
  (property "Value" "+3V3" (at 184.15 46.99 0) (show_name no) (do_not_autoplace no) (effects (font (size 1 1))))
  (property "Footprint" "" (at 184.15 50.8 0) (show_name no) (do_not_autoplace no) (effects (font (size 1.27 1.27))))
  (property "Datasheet" "" (at 184.15 50.8 0) (show_name no) (do_not_autoplace no) (effects (font (size 1.27 1.27))))
  (property "Description" "" (at 184.15 50.8 0) (show_name no) (do_not_autoplace no) (effects (font (size 1.27 1.27))))
  (pin "1")))
